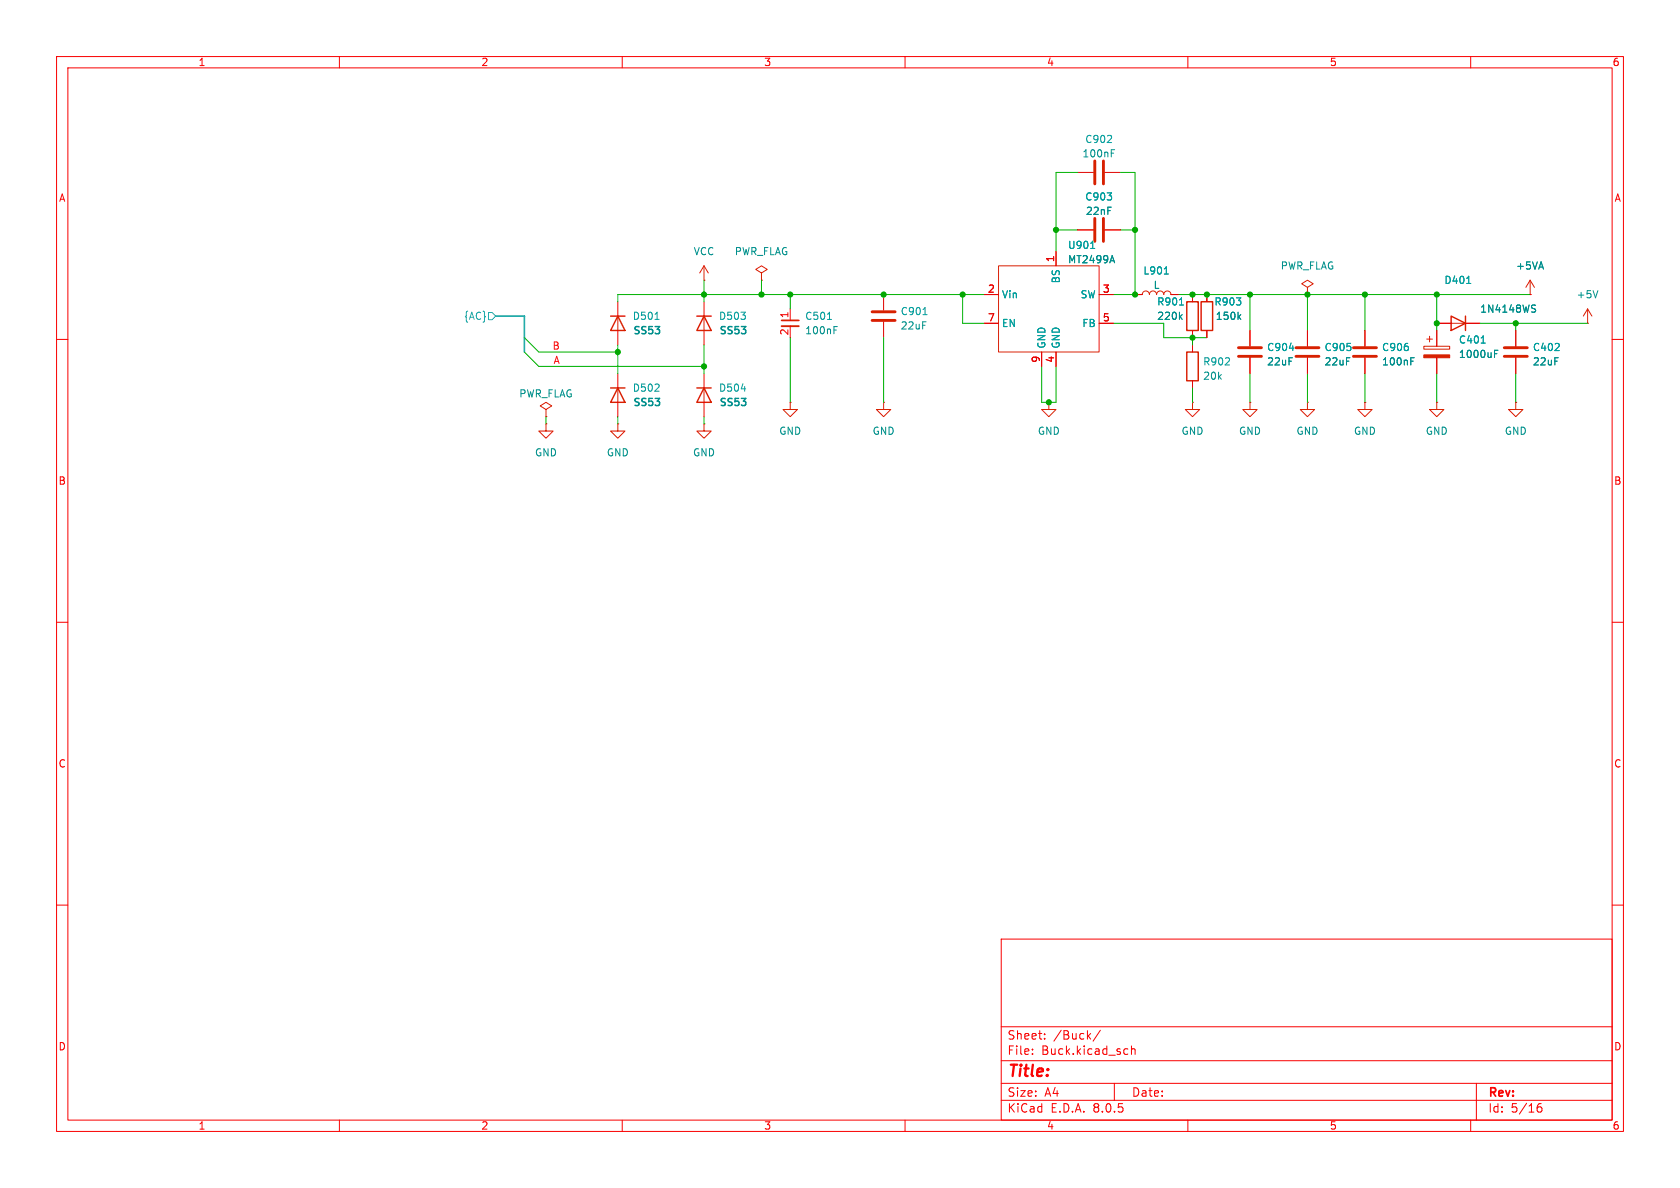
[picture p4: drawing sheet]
<svg xmlns="http://www.w3.org/2000/svg" width="297mm" height="210mm" viewBox="0 0 297 210" stroke-linecap="round" stroke-linejoin="round" font-family="sans-serif">
<g fill="none" stroke="#f90000" stroke-width=".18">
<path d="M10 10h277v190h-277zM12 12h273v186h-273zM60 10v2M110 10v2M160 10v2M210 10v2M260 10v2M10 60h2M285 60h2M10 110h2M285 110h2M10 160h2"/>
<path d="M285 160h2M177 166h108v32h-108zM60 198v2M110 198v2M160 198v2M177 194.5h108M177 191.5h108M177 187.5h108M177 181.5h108M182.5 186.3v.1M182.5 185.5v.1M184.7 183.6v.1"/>
<path d="M184.7 182.8v.1M192.4 183.1l.4 .6M192.8 182.7l-.6 .6M194.5 182.1l-1.3 2M197 191.5v3M199 185.4l.4 .1M199.4 186.3l-.4 .1M200 185.5l.2-.1 .4 .1 .1 .9M200 184.9v1.5M210 198v2M260 198v2M261 191.5v6.5"/>
<path d="M271.7 196l.3-.3h.5l.1 .3v.3l-.3 .3h-.3l-.3-.3M272.5 195.1a.6 .6 0 0 0-.8 .6"/>
</g>
<g fill="none" stroke="#d72100" stroke-width=".18">
<path d="M109.2 55.9v2.5M124.5 47l-.8 1.3M124.5 47v2.5M124.5 55.9v2.5M124.5 47l.7 1.3M134.6 48.3l1-.7-1-.6-1 .6 1 .7v1.2M176.5 47h17.8v15.2h-17.8zM201.9 52.1a.64 .64 0 0 1 .7-.7 .64 .64 0 0 1 .6 .7 .64 .64 0 0 1 .6-.7 .64 .64 0 0 1 .7 .7 .64 .64 0 0 1 .6-.7 .64 .64 0 0 1 .6 .7 .64 .64 0 0 1 .7-.7 .64 .64 0 0 1 .6 .7M231.1 50.8l1.1-.6-1.1-.7-1 .7 1 .6v1.3M252.2 59.9h1M252.7 59.4v1.1M256.5 57.2h2.6"/>
<path d="M270.5 49.5l-.8 1.3M270.5 49.5v2.6M270.5 49.5l.8 1.3M280.7 54.6l-.8 1.3M280.7 54.6v2.6M280.7 54.6l.7 1.3M96.5 72.4l1-.6-1-.7-1 .7 1 .6v1.3M96.5 74.9v1.3h1.3l-1.3 1.3-1.3-1.3h1.3M109.2 74.9v1.3h1.3l-1.3 1.3-1.3-1.3h1.3M109.2 68.6v2.5M124.5 74.9v1.3h1.2l-1.2 1.3-1.3-1.3h1.3M124.5 68.6v2.5"/>
<path d="M139.7 71.1v1.3h1.3l-1.3 1.3-1.3-1.3h1.3M156.2 71.1v1.3h1.3l-1.3 1.3-1.3-1.3h1.3M185.4 71.1v1.3h1.3l-1.3 1.3-1.3-1.3h1.3M210.8 71.1v1.3h1.3l-1.3 1.3-1.3-1.3h1.3M221 71.1v1.3h1.2l-1.2 1.3-1.3-1.3h1.3M231.1 71.1v1.3h1.3l-1.3 1.3-1.2-1.3h1.2M241.3 71.1v1.3h1.3l-1.3 1.3-1.3-1.3h1.3M251.7 61.2h4.6v.5h-4.6zM254 71.1v1.3h1.3l-1.3 1.3-1.3-1.3h1.3M268 71.1v1.3h1.2l-1.2 1.3-1.3-1.3h1.3"/>
</g>
<g fill="none" stroke="#df0000" stroke-width=".18">
<path d="M190.5 30.5h2.8M195.3 30.5h2.8M109.2 53.3v2.6M109.2 58.4v2.6M124.5 49.5h.1M124.5 53.3v2.6M124.5 58.4v2.6M134.6 49.5h.1M139.7 54.6v2M139.7 57.7v2M156.2 52.1v2.8M156.2 56.9v2.8"/>
<path d="M174 57.2h2.5M174 52.1h2.5M186.7 44.5v2.5M190.5 40.6h2.8M194.3 57.2h2.5M194.3 52.1h2.5M195.3 40.6h2.8M200.7 52.1h1.2M207 52.1h1.3M210.8 52.1v1.2M210.8 58.4v1.3M213.4 52.1v1.2"/>
<path d="M213.4 58.4v1.3M221 58.4v2.8M231.1 52.1h.1M231.1 58.4v2.8M241.3 58.4v2.8M254 58.4v2.8M254 57.2h2.5M259.1 57.2h2.5M268 58.4v2.8M270.5 52.1h.1M280.7 57.2h.1M96.5 73.7h.1"/>
<path d="M96.5 74.9h.1M109.2 74.9h.1M109.2 66v2.6M109.2 71.1v2.6M124.5 74.9h.1M124.5 66v2.6M124.5 71.1v2.6M139.7 71.1h.1M156.2 71.1h.1M184.1 62.2v2.6M185.4 71.1h.1M186.7 62.2v2.6"/>
<path d="M210.8 71.1h.1M210.8 61v1.2M210.8 67.3v1.3M221 71.1h.1M221 63.2v2.8M231.1 71.1h.1M231.1 63.2v2.8M241.3 71.1h.1M241.3 63.2v2.8M254 71.1h.1M254 63.2v2.8M268 71.1h.1"/>
<path d="M268 63.2v2.8"/>
</g>
<g fill="none" stroke="#008e8e" stroke-width=".18">
<path d="M196.5 27.1h.4M196.5 26.5h.6M147.4 58.3h.5M147.4 57.7h.6M196.6 45.2l.4 1.3M208.6 56l.4 .5M209 55.6l-.5 .5M219 56l.4 .5M219.4 55.6l-.5 .5M271 54.5l.4 .1 .1 .3-.3 .3h-.3M271 53.9l.5 .1M282.5 51.4l-.4 1.2"/>
<path d="M249.4 63.8h.4M249.4 63.2h.6M264.2 62.5h.4M264.2 61.9h.6"/>
</g>
<g fill="none" stroke="#d72100" stroke-width=".25">
<path d="M107.9 55.9h2.6M109.2 55.9l1.3 2.5h-2.6zM123.2 55.9h2.5M124.5 55.9l1.2 2.5h-2.5zM209.8 53.3h2v5.1h-2zM212.3 53.3h2.1v5.1h-2.1zM256.5 55.9l2.6 1.3-2.6 1.2zM259.1 55.9v2.5M107.9 68.6h2.6M109.2 68.6l1.3 2.5h-2.6zM123.2 68.6h2.5M124.5 68.6l1.2 2.5h-2.5z"/>
<path d="M209.8 62.2h2v5.1h-2z"/>
</g>
<path d="M251.7 62.7h4.6v.5h-4.6z" fill="#d72100" stroke="#d72100" stroke-width=".18"/>
<path d="M115.8 56.5h.7M146.3 56.5h.7M163.2 55.6h.7M192.8 43.9h.7M205.8 48.4h.8M208.5 53.9h.7M259.3 50.1h.7M131 68.7h.8M227.9 61.6h.8M261.9 60.7h.7" fill="none" stroke="#00a0a0" stroke-width=".18"/>
<path d="M138.2 57.7h3" fill="none" stroke="#d72100" stroke-width=".33"/>
<path d="M138.2 56.6h3" fill="none" stroke="#d72100" stroke-width=".3"/>
<g fill="none" stroke="#d72100" stroke-width=".51">
<path d="M193.5 28.4v4.1M193.5 38.6v4.1M195.1 28.4v4.1M195.1 38.6v4.1M154.2 56.6h4M154.2 55.1h4M218.9 63h4.1M218.9 61.5h4.1M229.1 63h4.1M229.1 61.5h4.1M239.3 63h4M239.3 61.5h4"/>
<path d="M265.9 63h4.1M265.9 61.5h4.1"/>
</g>
<path d="M86.4 55.2h.6l.6 .7-.6 .6h-.6z" fill="none" stroke="#00c8ff" stroke-width=".18"/>
<path d="M87.6 55.9h5.1v6.3" fill="none" stroke="#00c8ff" stroke-width=".3"/>
<g fill="none" stroke="#00b200" stroke-width=".18">
<path d="M190.5 30.5h-3.8v14M198.1 30.5h2.6v21.6h-3.9M92.7 59.7l2.5 2.5h14M124.5 49.5v3.8M134.6 49.5v2.6M139.7 52.1v2.5M139.7 59.7v11.4M156.2 59.7v11.4M170.2 52.1v5.1h3.8M174 52.1h-64.8v1.2M186.7 40.6h3.8M196.8 57.2h8.9v2.5h7.7"/>
<path d="M198.1 40.6h2.6M208.3 52.1h62.2M210.8 59.7v1.3M221 52.1v6.3M231.1 52.1v6.3M241.3 52.1v6.3M254 52.1v6.3M261.6 57.2h19.1M268 57.2v1.2M92.7 62.2l2.5 2.6h29.3M96.5 73.7v1.2M109.2 61v5"/>
<path d="M109.2 73.7v1.2M124.5 61v5M124.5 73.7v1.2M184.1 64.8v6.3h2.6v-6.3M210.8 68.6v2.5M221 66v5.1M231.1 66v5.1M241.3 66v5.1M254 66v5.1M268 66v5.1"/>
</g>
<g fill="#00a400" stroke="#00a400" stroke-width=".18">
<circle cx="109.2" cy="62.2" r=".46"/>
<circle cx="124.5" cy="52.1" r=".46"/>
<circle cx="134.6" cy="52.1" r=".46"/>
<circle cx="156.2" cy="52.1" r=".46"/>
<circle cx="139.7" cy="52.1" r=".46"/>
<circle cx="124.5" cy="64.8" r=".46"/>
<circle cx="231.1" cy="52.1" r=".46"/>
<circle cx="221" cy="52.1" r=".46"/>
<circle cx="241.3" cy="52.1" r=".46"/>
<circle cx="268" cy="57.2" r=".46"/>
<circle cx="254" cy="57.2" r=".46"/>
<circle cx="254" cy="52.1" r=".46"/>
<circle cx="200.7" cy="52.1" r=".46"/>
<circle cx="210.8" cy="52.1" r=".46"/>
<circle cx="200.7" cy="40.6" r=".46"/>
<circle cx="210.8" cy="59.7" r=".46"/>
<circle cx="170.2" cy="52.1" r=".46"/>
<circle cx="213.4" cy="52.1" r=".46"/>
<circle cx="186.7" cy="40.6" r=".46"/>
<circle cx="185.4" cy="71.1" r=".46"/>
</g>
<text font-size="2.8" fill="#f90000" x="178" y="190.9">Title:</text>
<g font-size="2.1" fill="#f90000">
<text x="178" y="184">Sheet:</text>
<text x="186.2" y="184">/Buck/</text>
<text x="178" y="186.7">File:</text>
<text x="184.1" y="186.7">Buck.kicad_sch</text>
<text x="178" y="196.9">KiCad</text>
<text x="178" y="194.1">Size:</text>
<text x="184.7" y="194.1">A4</text>
<text x="185.7" y="196.9">E.D.A.</text>
<text x="193.3" y="196.9">8.0.5</text>
<text x="200" y="194.1">Date:</text>
<text x="263" y="194.3">Rev:</text>
<text x="263" y="196.9">Id:</text>
<text x="267.1" y="196.9">5/16</text>
</g>
<g font-size="1.8" fill="#f90000">
<text x="35" y="11.9">1</text>
<text x="85" y="11.9">2</text>
<text x="135" y="11.9">3</text>
<text x="185" y="11.9">4</text>
<text x="235" y="11.9">5</text>
<text x="285" y="11.9">6</text>
<text x="10.3" y="35.9">A</text>
<text x="285.3" y="35.9">A</text>
<text x="10.3" y="85.9">B</text>
<text x="285.3" y="85.9">B</text>
<text x="10.3" y="135.9">C</text>
<text x="285.3" y="135.9">C</text>
<text x="10.3" y="185.9">D</text>
<text x="285.3" y="185.9">D</text>
<text x="35" y="199.9">1</text>
<text x="85" y="199.9">2</text>
<text x="135" y="199.9">3</text>
<text x="185" y="199.9">4</text>
<text x="235" y="199.9">5</text>
<text x="285" y="199.9">6</text>
</g>
<g font-size="1.8" fill="#008e8e">
<text x="191.3" y="28">100nF</text>
<text x="191.9" y="38.2">22nF</text>
<text x="122.5" y="45.3">VCC</text>
<text x="129.8" y="45.3">PWR_FLAG</text>
<text x="188.7" y="46.7">MT2499A</text>
<text x="226.3" y="47.9">PWR_FLAG</text>
<text x="267.9" y="47.9">+5VA</text>
<text x="203.9" y="51.3">L</text>
<text x="278.6" y="52.9">+5V</text>
<text x="111.8" y="59.4">SS53</text>
<text x="127" y="59.4">SS53</text>
<text x="142.2" y="59.3">100nF</text>
<text x="159.1" y="58.4">22uF</text>
<text x="204.5" y="56.7">220k</text>
<text x="214.8" y="56.7">150k</text>
<text x="261.6" y="55.5">1N4148WS</text>
<text x="223.9" y="64.8">22uF</text>
<text x="234.1" y="64.8">22uF</text>
<text x="244.2" y="64.8">100nF</text>
<text x="257.8" y="63.5">1000uF</text>
<text x="270.9" y="64.8">22uF</text>
<text x="91.7" y="70.5">PWR_FLAG</text>
<text x="212.6" y="67.3">20k</text>
<text x="111.8" y="72.1">SS53</text>
<text x="127" y="72.1">SS53</text>
<text x="137.7" y="77.1">GND</text>
<text x="154.2" y="77.1">GND</text>
<text x="183.4" y="77.1">GND</text>
<text x="208.8" y="77.1">GND</text>
<text x="218.9" y="77.1">GND</text>
<text x="229.1" y="77.1">GND</text>
<text x="239.3" y="77.1">GND</text>
<text x="252" y="77.1">GND</text>
<text x="265.9" y="77.1">GND</text>
<text x="94.5" y="80.9">GND</text>
<text x="107.2" y="80.9">GND</text>
<text x="122.4" y="80.9">GND</text>
</g>
<g font-size="1.8" fill="#00a0a0">
<text x="191.8" y="25.5">C902</text>
<text x="191.8" y="35.6">C903</text>
<text x="188.7" y="44.2">U901</text>
<text x="177" y="52.9">Vin</text>
<text x="187.6" y="50.2" transform="rotate(-90 187.6 50.2)">BS</text>
<text x="190.9" y="52.9">SW</text>
<text x="202" y="48.7">L901</text>
<text x="255.3" y="50.4">D401</text>
<text x="111.8" y="56.7">D501</text>
<text x="127" y="56.7">D503</text>
<text x="142.2" y="56.7">C501</text>
<text x="159.1" y="55.9">C901</text>
<text x="177" y="58">EN</text>
<text x="191.2" y="58">FB</text>
<text x="204.5" y="54.2">R901</text>
<text x="214.6" y="54.2">R903</text>
<text x="185" y="61.7" transform="rotate(-90 185 61.7)">GND</text>
<text x="187.6" y="61.7" transform="rotate(-90 187.6 61.7)">GND</text>
<text x="212.6" y="64.8">R902</text>
<text x="223.9" y="62.3">C904</text>
<text x="234.1" y="62.3">C905</text>
<text x="244.2" y="62.3">C906</text>
<text x="257.8" y="60.9">C401</text>
<text x="270.9" y="62.3">C402</text>
<text x="111.8" y="69.4">D502</text>
<text x="127" y="69.4">D504</text>
</g>
<g font-size="1.8" fill="#e70000">
<text x="186.4" y="46.4" transform="rotate(-90 186.4 46.4)">1</text>
<text x="174.6" y="51.8">2</text>
<text x="194.9" y="51.8">3</text>
<text x="139.4" y="59.4" transform="rotate(-90 139.4 59.4)">2</text>
<text x="139.4" y="56.3" transform="rotate(-90 139.4 56.3)">1</text>
<text x="174.6" y="56.9">7</text>
<text x="194.9" y="56.9">5</text>
<text x="183.9" y="64.2" transform="rotate(-90 183.9 64.2)">9</text>
<text x="186.4" y="64.2" transform="rotate(-90 186.4 64.2)">4</text>
</g>
<text font-size="1.8" fill="#00c8ff" x="81.9" y="56.7">{AC}</text>
<g font-size="1.8" fill="#f70b18">
<text x="97.6" y="61.9">B</text>
<text x="97.8" y="64.4">A</text>
</g>
</svg>
